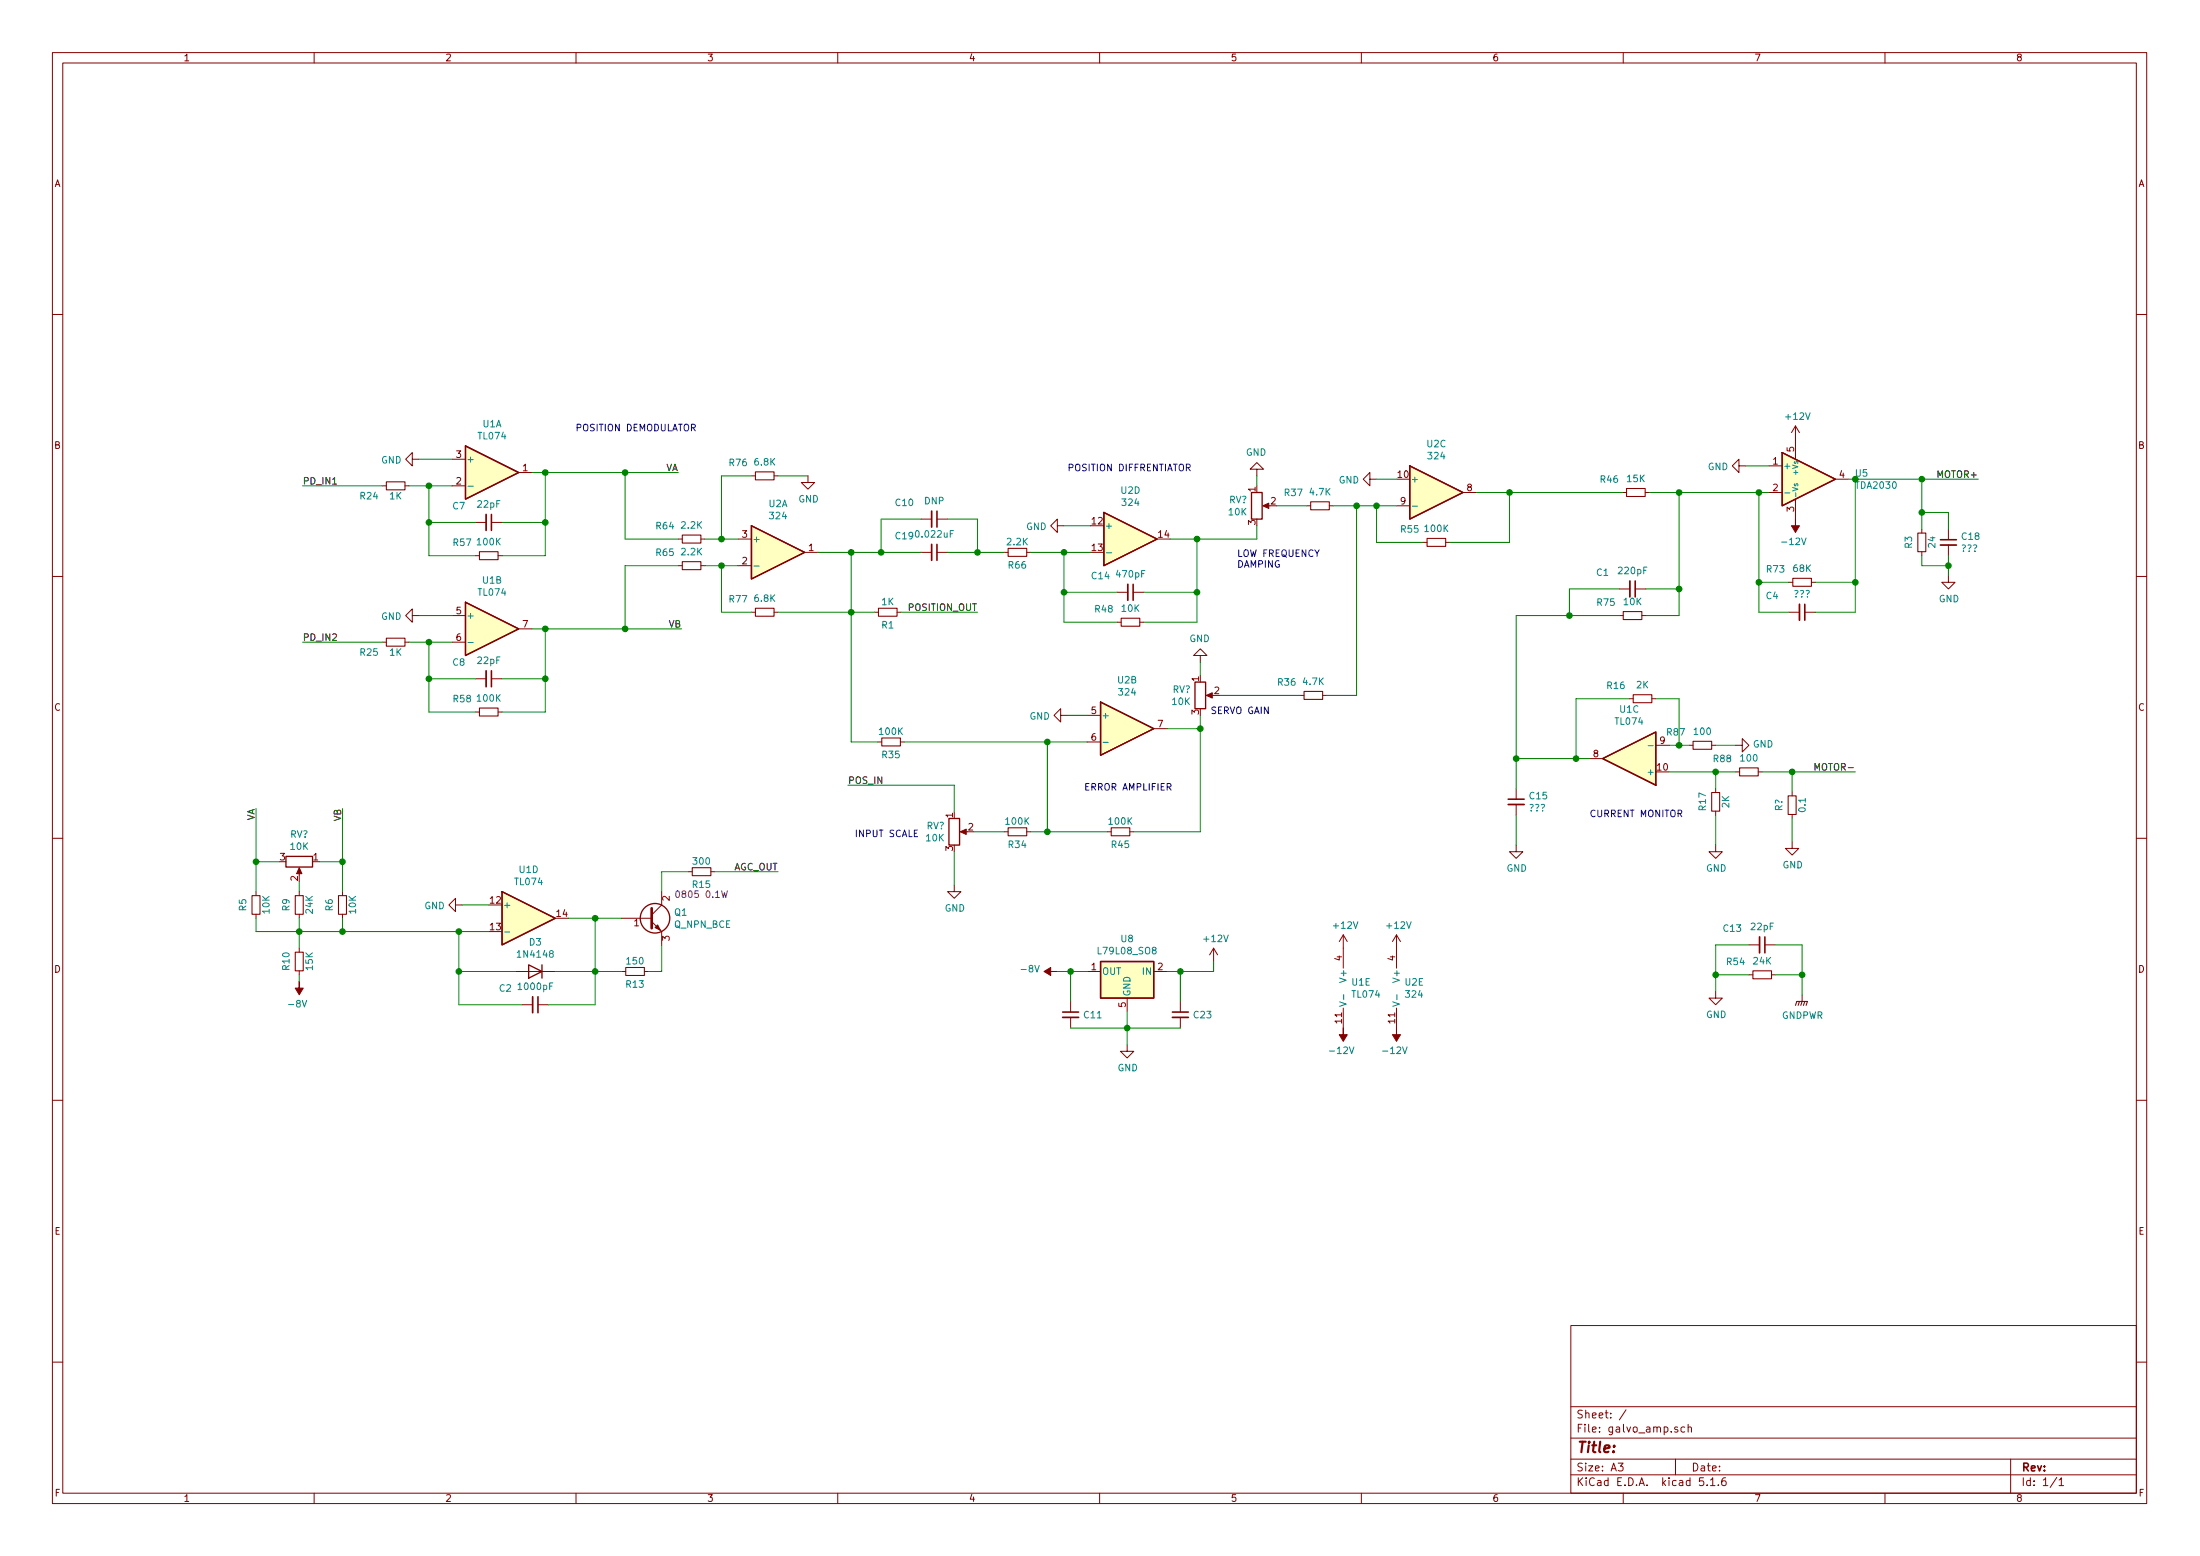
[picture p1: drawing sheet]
EESchema Schematic File Version 4
EELAYER 30 0
EELAYER END
$Descr A3 16535 11693
encoding utf-8
Sheet 1 1
Title ""
Date ""
Rev ""
Comp ""
Comment1 ""
Comment2 ""
Comment3 ""
Comment4 ""
$EndDescr
$Comp
L Amplifier_Operational:TL074 U1
U 2 1
P 3700 4725
F 0 "U1" H 3700 5092 50  0000 C CNN
F 1 "TL074" H 3700 5001 50  0000 C CNN
F 2 "" H 3650 4825 50  0001 C CNN
F 3 "http://www.ti.com/lit/ds/symlink/tl071.pdf" H 3750 4925 50  0001 C CNN
	2    3700 4725
	1    0    0    -1  
$EndComp
$Comp
L Amplifier_Operational:TL074 U1
U 3 1
P 12250 5700
F 0 "U1" H 12250 5333 50  0000 C CNN
F 1 "TL074" H 12250 5424 50  0000 C CNN
F 2 "" H 12200 5800 50  0001 C CNN
F 3 "http://www.ti.com/lit/ds/symlink/tl071.pdf" H 12300 5900 50  0001 C CNN
	3    12250 5700
	-1   0    0    1   
$EndComp
$Comp
L Amplifier_Operational:TL074 U1
U 4 1
P 3975 6900
F 0 "U1" H 3975 7267 50  0000 C CNN
F 1 "TL074" H 3975 7176 50  0000 C CNN
F 2 "" H 3925 7000 50  0001 C CNN
F 3 "http://www.ti.com/lit/ds/symlink/tl071.pdf" H 4025 7100 50  0001 C CNN
	4    3975 6900
	1    0    0    -1  
$EndComp
$Comp
L Amplifier_Operational:TL074 U1
U 5 1
P 10200 7425
F 0 "U1" H 10158 7471 50  0000 L CNN
F 1 "TL074" H 10158 7380 50  0000 L CNN
F 2 "" H 10150 7525 50  0001 C CNN
F 3 "http://www.ti.com/lit/ds/symlink/tl071.pdf" H 10250 7625 50  0001 C CNN
	5    10200 7425
	1    0    0    -1  
$EndComp
$Comp
L Device:R_Small R58
U 1 1
P 3675 5350
F 0 "R58" V 3575 5150 50  0000 C CNN
F 1 "100K" V 3570 5350 50  0000 C CNN
F 2 "" H 3675 5350 50  0001 C CNN
F 3 "~" H 3675 5350 50  0001 C CNN
	1    3675 5350
	0    1    1    0   
$EndComp
$Comp
L Device:C_Small C8
U 1 1
P 3675 5100
F 0 "C8" V 3550 4875 50  0000 C CNN
F 1 "22pF" V 3537 5100 50  0000 C CNN
F 2 "" H 3675 5100 50  0001 C CNN
F 3 "~" H 3675 5100 50  0001 C CNN
	1    3675 5100
	0    1    1    0   
$EndComp
Wire Wire Line
	4000 4725 4100 4725
Wire Wire Line
	3775 5100 4100 5100
Wire Wire Line
	4100 5100 4100 4725
Connection ~ 4100 4725
Wire Wire Line
	4100 4725 4700 4725
Wire Wire Line
	3775 5350 4100 5350
Wire Wire Line
	4100 5350 4100 5100
Connection ~ 4100 5100
Wire Wire Line
	3575 5350 3225 5350
Wire Wire Line
	3225 5350 3225 5100
Wire Wire Line
	3225 4825 3400 4825
Wire Wire Line
	3575 5100 3225 5100
Connection ~ 3225 5100
Wire Wire Line
	3225 5100 3225 4825
$Comp
L power:GND #PWR?
U 1 1
P 3150 4625
F 0 "#PWR?" H 3150 4375 50  0001 C CNN
F 1 "GND" V 3155 4497 50  0000 R CNN
F 2 "" H 3150 4625 50  0001 C CNN
F 3 "" H 3150 4625 50  0001 C CNN
	1    3150 4625
	0    1    1    0   
$EndComp
Wire Wire Line
	3400 4625 3150 4625
$Comp
L Device:R_Small R25
U 1 1
P 2975 4825
F 0 "R25" V 3050 4625 50  0000 C CNN
F 1 "1K" V 3050 4825 50  0000 C CNN
F 2 "" H 2975 4825 50  0001 C CNN
F 3 "~" H 2975 4825 50  0001 C CNN
	1    2975 4825
	0    1    1    0   
$EndComp
Wire Wire Line
	3075 4825 3225 4825
Connection ~ 3225 4825
Wire Wire Line
	2875 4825 2275 4825
Text Label 2275 4825 0    50   ~ 0
PD_IN2
Wire Wire Line
	4700 4250 4700 4725
Wire Wire Line
	5100 4250 4700 4250
Wire Wire Line
	4700 4050 5100 4050
Wire Wire Line
	4700 3550 4700 4050
Wire Wire Line
	5300 4050 5425 4050
$Comp
L Device:R_Small R65
U 1 1
P 5200 4250
F 0 "R65" V 5100 4050 50  0000 C CNN
F 1 "2.2K" V 5095 4250 50  0000 C CNN
F 2 "" H 5200 4250 50  0001 C CNN
F 3 "~" H 5200 4250 50  0001 C CNN
	1    5200 4250
	0    1    1    0   
$EndComp
$Comp
L Device:R_Small R64
U 1 1
P 5200 4050
F 0 "R64" V 5100 3850 50  0000 C CNN
F 1 "2.2K" V 5095 4050 50  0000 C CNN
F 2 "" H 5200 4050 50  0001 C CNN
F 3 "~" H 5200 4050 50  0001 C CNN
	1    5200 4050
	0    1    1    0   
$EndComp
$Comp
L Amplifier_Operational:TL074 U2
U 1 1
P 5850 4150
F 0 "U2" H 5850 4517 50  0000 C CNN
F 1 "324" H 5850 4426 50  0000 C CNN
F 2 "" H 5800 4250 50  0001 C CNN
F 3 "http://www.ti.com/lit/ds/symlink/tl071.pdf" H 5900 4350 50  0001 C CNN
	1    5850 4150
	1    0    0    -1  
$EndComp
Text Label 2275 3650 0    50   ~ 0
PD_IN1
Wire Wire Line
	2875 3650 2275 3650
Connection ~ 3225 3650
Wire Wire Line
	3075 3650 3225 3650
$Comp
L Device:R_Small R24
U 1 1
P 2975 3650
F 0 "R24" V 3050 3450 50  0000 C CNN
F 1 "1K" V 3050 3650 50  0000 C CNN
F 2 "" H 2975 3650 50  0001 C CNN
F 3 "~" H 2975 3650 50  0001 C CNN
	1    2975 3650
	0    1    1    0   
$EndComp
Wire Wire Line
	3400 3450 3150 3450
$Comp
L power:GND #PWR?
U 1 1
P 3150 3450
F 0 "#PWR?" H 3150 3200 50  0001 C CNN
F 1 "GND" V 3155 3322 50  0000 R CNN
F 2 "" H 3150 3450 50  0001 C CNN
F 3 "" H 3150 3450 50  0001 C CNN
	1    3150 3450
	0    1    1    0   
$EndComp
Wire Wire Line
	3225 3925 3225 3650
Connection ~ 3225 3925
Wire Wire Line
	3575 3925 3225 3925
Wire Wire Line
	3225 3650 3400 3650
Wire Wire Line
	3225 4175 3225 3925
Wire Wire Line
	3575 4175 3225 4175
Connection ~ 4100 3925
Wire Wire Line
	4100 4175 4100 3925
Wire Wire Line
	3775 4175 4100 4175
Wire Wire Line
	4100 3550 4700 3550
Connection ~ 4100 3550
Wire Wire Line
	4100 3925 4100 3550
Wire Wire Line
	3775 3925 4100 3925
Wire Wire Line
	4000 3550 4100 3550
$Comp
L Device:C_Small C7
U 1 1
P 3675 3925
F 0 "C7" V 3550 3700 50  0000 C CNN
F 1 "22pF" V 3537 3925 50  0000 C CNN
F 2 "" H 3675 3925 50  0001 C CNN
F 3 "~" H 3675 3925 50  0001 C CNN
	1    3675 3925
	0    1    1    0   
$EndComp
$Comp
L Device:R_Small R57
U 1 1
P 3675 4175
F 0 "R57" V 3575 3975 50  0000 C CNN
F 1 "100K" V 3570 4175 50  0000 C CNN
F 2 "" H 3675 4175 50  0001 C CNN
F 3 "~" H 3675 4175 50  0001 C CNN
	1    3675 4175
	0    1    1    0   
$EndComp
$Comp
L Amplifier_Operational:TL074 U1
U 1 1
P 3700 3550
F 0 "U1" H 3700 3917 50  0000 C CNN
F 1 "TL074" H 3700 3826 50  0000 C CNN
F 2 "" H 3650 3650 50  0001 C CNN
F 3 "http://www.ti.com/lit/ds/symlink/tl071.pdf" H 3750 3750 50  0001 C CNN
	1    3700 3550
	1    0    0    -1  
$EndComp
$Comp
L Device:R_Small R77
U 1 1
P 5750 4600
F 0 "R77" V 5650 4400 50  0000 C CNN
F 1 "6.8K" V 5645 4600 50  0000 C CNN
F 2 "" H 5750 4600 50  0001 C CNN
F 3 "~" H 5750 4600 50  0001 C CNN
	1    5750 4600
	0    1    1    0   
$EndComp
Wire Wire Line
	5650 4600 5425 4600
Wire Wire Line
	6400 4150 6150 4150
$Comp
L Device:R_Small R1
U 1 1
P 6675 4600
F 0 "R1" V 6575 4600 50  0000 C CNN
F 1 "1K" V 6750 4600 50  0000 C CNN
F 2 "" H 6675 4600 50  0001 C CNN
F 3 "~" H 6675 4600 50  0001 C CNN
	1    6675 4600
	0    -1   -1   0   
$EndComp
Wire Wire Line
	6775 4600 7350 4600
Text Label 7350 4600 2    50   ~ 0
POSITION_OUT
Wire Wire Line
	5300 4250 5425 4250
Wire Wire Line
	5850 4600 6400 4600
Wire Wire Line
	6400 4150 6400 4600
Connection ~ 6400 4600
Wire Wire Line
	6400 4600 6575 4600
Wire Wire Line
	5425 4600 5425 4250
Connection ~ 5425 4250
Wire Wire Line
	5425 4250 5550 4250
$Comp
L Device:R_Small R76
U 1 1
P 5750 3575
F 0 "R76" V 5650 3375 50  0000 C CNN
F 1 "6.8K" V 5645 3575 50  0000 C CNN
F 2 "" H 5750 3575 50  0001 C CNN
F 3 "~" H 5750 3575 50  0001 C CNN
	1    5750 3575
	0    1    1    0   
$EndComp
Wire Wire Line
	5650 3575 5425 3575
Wire Wire Line
	5425 3575 5425 4050
Connection ~ 5425 4050
Wire Wire Line
	5425 4050 5550 4050
$Comp
L power:GND #PWR?
U 1 1
P 6075 3575
F 0 "#PWR?" H 6075 3325 50  0001 C CNN
F 1 "GND" H 6080 3402 50  0000 C CNN
F 2 "" H 6075 3575 50  0001 C CNN
F 3 "" H 6075 3575 50  0001 C CNN
	1    6075 3575
	1    0    0    -1  
$EndComp
Wire Wire Line
	5850 3575 6075 3575
$Comp
L Device:C_Small C19
U 1 1
P 7025 4150
F 0 "C19" V 6900 3925 50  0000 C CNN
F 1 "0.022uF" V 6887 4150 50  0000 C CNN
F 2 "" H 7025 4150 50  0001 C CNN
F 3 "~" H 7025 4150 50  0001 C CNN
	1    7025 4150
	0    1    1    0   
$EndComp
Wire Wire Line
	6925 4150 6625 4150
Connection ~ 6400 4150
$Comp
L Device:C_Small C10
U 1 1
P 7025 3900
F 0 "C10" V 6900 3675 50  0000 C CNN
F 1 "DNP" V 6887 3900 50  0000 C CNN
F 2 "" H 7025 3900 50  0001 C CNN
F 3 "~" H 7025 3900 50  0001 C CNN
	1    7025 3900
	0    1    1    0   
$EndComp
Wire Wire Line
	6925 3900 6625 3900
Wire Wire Line
	6625 3900 6625 4150
Connection ~ 6625 4150
Wire Wire Line
	6625 4150 6400 4150
$Comp
L Device:R_Small R66
U 1 1
P 7650 4150
F 0 "R66" V 7550 4150 50  0000 C CNN
F 1 "2.2K" V 7725 4150 50  0000 C CNN
F 2 "" H 7650 4150 50  0001 C CNN
F 3 "~" H 7650 4150 50  0001 C CNN
	1    7650 4150
	0    -1   -1   0   
$EndComp
Wire Wire Line
	7125 4150 7350 4150
Wire Wire Line
	7750 4150 8000 4150
Wire Wire Line
	7125 3900 7350 3900
Wire Wire Line
	7350 3900 7350 4150
Connection ~ 7350 4150
Wire Wire Line
	7350 4150 7550 4150
$Comp
L Device:C_Small C14
U 1 1
P 8500 4450
F 0 "C14" V 8375 4225 50  0000 C CNN
F 1 "470pF" V 8362 4450 50  0000 C CNN
F 2 "" H 8500 4450 50  0001 C CNN
F 3 "~" H 8500 4450 50  0001 C CNN
	1    8500 4450
	0    1    1    0   
$EndComp
$Comp
L Device:R_Small R48
U 1 1
P 8500 4675
F 0 "R48" V 8400 4475 50  0000 C CNN
F 1 "10K" V 8395 4675 50  0000 C CNN
F 2 "" H 8500 4675 50  0001 C CNN
F 3 "~" H 8500 4675 50  0001 C CNN
	1    8500 4675
	0    1    1    0   
$EndComp
Wire Wire Line
	8000 4150 8000 4450
Wire Wire Line
	8000 4450 8400 4450
Connection ~ 8000 4150
Wire Wire Line
	8000 4150 8200 4150
Wire Wire Line
	8000 4450 8000 4675
Wire Wire Line
	8000 4675 8400 4675
Connection ~ 8000 4450
Wire Wire Line
	8800 4050 9000 4050
Wire Wire Line
	9000 4050 9000 4450
Wire Wire Line
	9000 4450 8600 4450
Wire Wire Line
	8600 4675 9000 4675
Wire Wire Line
	9000 4675 9000 4450
Connection ~ 9000 4450
$Comp
L power:GND #PWR?
U 1 1
P 8000 3950
F 0 "#PWR?" H 8000 3700 50  0001 C CNN
F 1 "GND" V 8005 3822 50  0000 R CNN
F 2 "" H 8000 3950 50  0001 C CNN
F 3 "" H 8000 3950 50  0001 C CNN
	1    8000 3950
	0    1    1    0   
$EndComp
Wire Wire Line
	8200 3950 8000 3950
$Comp
L Amplifier_Operational:TL074 U2
U 4 1
P 8500 4050
F 0 "U2" H 8500 4417 50  0000 C CNN
F 1 "324" H 8500 4326 50  0000 C CNN
F 2 "" H 8450 4150 50  0001 C CNN
F 3 "http://www.ti.com/lit/ds/symlink/tl071.pdf" H 8550 4250 50  0001 C CNN
	4    8500 4050
	1    0    0    -1  
$EndComp
$Comp
L Device:R_POT RV?
U 1 1
P 9450 3800
F 0 "RV?" H 9381 3846 50  0000 R CNN
F 1 "10K" H 9381 3755 50  0000 R CNN
F 2 "" H 9450 3800 50  0001 C CNN
F 3 "~" H 9450 3800 50  0001 C CNN
	1    9450 3800
	1    0    0    -1  
$EndComp
Wire Wire Line
	9000 4050 9450 4050
Wire Wire Line
	9450 4050 9450 3950
Connection ~ 9000 4050
Text Notes 9300 4275 0    50   ~ 0
LOW FREQUENCY\nDAMPING
$Comp
L power:GND #PWR?
U 1 1
P 9450 3575
F 0 "#PWR?" H 9450 3325 50  0001 C CNN
F 1 "GND" H 9455 3402 50  0000 C CNN
F 2 "" H 9450 3575 50  0001 C CNN
F 3 "" H 9450 3575 50  0001 C CNN
	1    9450 3575
	-1   0    0    1   
$EndComp
Wire Wire Line
	9450 3650 9450 3575
$Comp
L Device:R_Small R37
U 1 1
P 9925 3800
F 0 "R37" V 9825 3600 50  0000 C CNN
F 1 "4.7K" V 9820 3800 50  0000 C CNN
F 2 "" H 9925 3800 50  0001 C CNN
F 3 "~" H 9925 3800 50  0001 C CNN
	1    9925 3800
	0    1    1    0   
$EndComp
Wire Wire Line
	9600 3800 9825 3800
$Comp
L Amplifier_Operational:TL074 U2
U 3 1
P 10800 3700
F 0 "U2" H 10800 4067 50  0000 C CNN
F 1 "324" H 10800 3976 50  0000 C CNN
F 2 "" H 10750 3800 50  0001 C CNN
F 3 "http://www.ti.com/lit/ds/symlink/tl071.pdf" H 10850 3900 50  0001 C CNN
	3    10800 3700
	1    0    0    -1  
$EndComp
Wire Wire Line
	10025 3800 10200 3800
$Comp
L Device:R_Small R55
U 1 1
P 10800 4075
F 0 "R55" V 10700 3875 50  0000 C CNN
F 1 "100K" V 10695 4075 50  0000 C CNN
F 2 "" H 10800 4075 50  0001 C CNN
F 3 "~" H 10800 4075 50  0001 C CNN
	1    10800 4075
	0    1    1    0   
$EndComp
Wire Wire Line
	10350 3800 10350 4075
Wire Wire Line
	10350 4075 10700 4075
Connection ~ 10350 3800
Wire Wire Line
	10350 3800 10500 3800
Wire Wire Line
	10900 4075 11350 4075
Wire Wire Line
	11350 4075 11350 3700
Wire Wire Line
	11350 3700 11100 3700
$Comp
L power:GND #PWR?
U 1 1
P 10350 3600
F 0 "#PWR?" H 10350 3350 50  0001 C CNN
F 1 "GND" V 10355 3472 50  0000 R CNN
F 2 "" H 10350 3600 50  0001 C CNN
F 3 "" H 10350 3600 50  0001 C CNN
	1    10350 3600
	0    1    1    0   
$EndComp
Wire Wire Line
	10500 3600 10350 3600
$Comp
L Device:R_Small R46
U 1 1
P 12300 3700
F 0 "R46" V 12200 3500 50  0000 C CNN
F 1 "15K" V 12195 3700 50  0000 C CNN
F 2 "" H 12300 3700 50  0001 C CNN
F 3 "~" H 12300 3700 50  0001 C CNN
	1    12300 3700
	0    1    1    0   
$EndComp
Wire Wire Line
	11350 3700 12200 3700
Connection ~ 11350 3700
$Comp
L Amplifier_Operational:TL074 U2
U 2 1
P 8475 5475
F 0 "U2" H 8475 5842 50  0000 C CNN
F 1 "324" H 8475 5751 50  0000 C CNN
F 2 "" H 8425 5575 50  0001 C CNN
F 3 "http://www.ti.com/lit/ds/symlink/tl071.pdf" H 8525 5675 50  0001 C CNN
	2    8475 5475
	1    0    0    -1  
$EndComp
$Comp
L Device:R_Small R35
U 1 1
P 6700 5575
F 0 "R35" V 6600 5575 50  0000 C CNN
F 1 "100K" V 6775 5575 50  0000 C CNN
F 2 "" H 6700 5575 50  0001 C CNN
F 3 "~" H 6700 5575 50  0001 C CNN
	1    6700 5575
	0    -1   -1   0   
$EndComp
Wire Wire Line
	8175 5575 7875 5575
Wire Wire Line
	6400 4600 6400 5575
Wire Wire Line
	6400 5575 6600 5575
$Comp
L power:GND #PWR?
U 1 1
P 8025 5375
F 0 "#PWR?" H 8025 5125 50  0001 C CNN
F 1 "GND" V 8030 5247 50  0000 R CNN
F 2 "" H 8025 5375 50  0001 C CNN
F 3 "" H 8025 5375 50  0001 C CNN
	1    8025 5375
	0    1    1    0   
$EndComp
Wire Wire Line
	8025 5375 8175 5375
Text Notes 4325 3250 0    50   ~ 0
POSITION DEMODULATOR
$Comp
L Device:R_POT RV?
U 1 1
P 7175 6250
F 0 "RV?" H 7106 6296 50  0000 R CNN
F 1 "10K" H 7106 6205 50  0000 R CNN
F 2 "" H 7175 6250 50  0001 C CNN
F 3 "~" H 7175 6250 50  0001 C CNN
	1    7175 6250
	1    0    0    -1  
$EndComp
$Comp
L power:GND #PWR?
U 1 1
P 7175 6650
F 0 "#PWR?" H 7175 6400 50  0001 C CNN
F 1 "GND" H 7180 6477 50  0000 C CNN
F 2 "" H 7175 6650 50  0001 C CNN
F 3 "" H 7175 6650 50  0001 C CNN
	1    7175 6650
	1    0    0    -1  
$EndComp
Wire Wire Line
	7175 6400 7175 6650
Wire Wire Line
	7175 6100 7175 5900
Wire Wire Line
	7175 5900 6375 5900
Text Label 6375 5900 0    50   ~ 0
POS_IN
$Comp
L Device:R_Small R34
U 1 1
P 7650 6250
F 0 "R34" V 7550 6250 50  0000 C CNN
F 1 "100K" V 7725 6250 50  0000 C CNN
F 2 "" H 7650 6250 50  0001 C CNN
F 3 "~" H 7650 6250 50  0001 C CNN
	1    7650 6250
	0    -1   -1   0   
$EndComp
Text Notes 6425 6300 0    50   ~ 0
INPUT SCALE
Wire Wire Line
	7325 6250 7550 6250
Wire Wire Line
	7750 6250 7875 6250
Wire Wire Line
	7875 6250 7875 5575
Connection ~ 7875 5575
Wire Wire Line
	7875 5575 6800 5575
$Comp
L Device:R_Small R45
U 1 1
P 8425 6250
F 0 "R45" V 8325 6250 50  0000 C CNN
F 1 "100K" V 8500 6250 50  0000 C CNN
F 2 "" H 8425 6250 50  0001 C CNN
F 3 "~" H 8425 6250 50  0001 C CNN
	1    8425 6250
	0    -1   -1   0   
$EndComp
Wire Wire Line
	7875 6250 8325 6250
Connection ~ 7875 6250
Wire Wire Line
	8525 6250 9025 6250
Wire Wire Line
	9025 6250 9025 5475
Wire Wire Line
	9025 5475 8775 5475
$Comp
L Device:R_POT RV?
U 1 1
P 9025 5225
F 0 "RV?" H 8956 5271 50  0000 R CNN
F 1 "10K" H 8956 5180 50  0000 R CNN
F 2 "" H 9025 5225 50  0001 C CNN
F 3 "~" H 9025 5225 50  0001 C CNN
	1    9025 5225
	1    0    0    -1  
$EndComp
Wire Wire Line
	9025 5375 9025 5475
Connection ~ 9025 5475
Text Notes 9100 5375 0    50   ~ 0
SERVO GAIN
Text Notes 8025 3550 0    50   ~ 0
POSITION DIFFRENTIATOR
Text Notes 8150 5950 0    50   ~ 0
ERROR AMPLIFIER
$Comp
L power:GND #PWR?
U 1 1
P 9025 4975
F 0 "#PWR?" H 9025 4725 50  0001 C CNN
F 1 "GND" H 9030 4802 50  0000 C CNN
F 2 "" H 9025 4975 50  0001 C CNN
F 3 "" H 9025 4975 50  0001 C CNN
	1    9025 4975
	-1   0    0    1   
$EndComp
Wire Wire Line
	9025 4975 9025 5075
$Comp
L Device:R_Small R36
U 1 1
P 9875 5225
F 0 "R36" V 9775 5025 50  0000 C CNN
F 1 "4.7K" V 9770 5225 50  0000 C CNN
F 2 "" H 9875 5225 50  0001 C CNN
F 3 "~" H 9875 5225 50  0001 C CNN
	1    9875 5225
	0    1    1    0   
$EndComp
Wire Wire Line
	9175 5225 9775 5225
Wire Wire Line
	9975 5225 10200 5225
Wire Wire Line
	10200 5225 10200 3800
Connection ~ 10200 3800
Wire Wire Line
	10200 3800 10350 3800
$Comp
L Device:C_Small C1
U 1 1
P 12275 4425
F 0 "C1" V 12150 4200 50  0000 C CNN
F 1 "220pF" V 12137 4425 50  0000 C CNN
F 2 "" H 12275 4425 50  0001 C CNN
F 3 "~" H 12275 4425 50  0001 C CNN
	1    12275 4425
	0    1    1    0   
$EndComp
$Comp
L Device:R_Small R75
U 1 1
P 12275 4625
F 0 "R75" V 12175 4425 50  0000 C CNN
F 1 "10K" V 12170 4625 50  0000 C CNN
F 2 "" H 12275 4625 50  0001 C CNN
F 3 "~" H 12275 4625 50  0001 C CNN
	1    12275 4625
	0    1    1    0   
$EndComp
Wire Wire Line
	12400 3700 12625 3700
Wire Wire Line
	12625 3700 12625 4425
Wire Wire Line
	12625 4625 12375 4625
Connection ~ 12625 3700
Wire Wire Line
	12375 4425 12625 4425
Connection ~ 12625 4425
Wire Wire Line
	12625 4425 12625 4625
Wire Wire Line
	12175 4425 11800 4425
Wire Wire Line
	11800 4425 11800 4625
Wire Wire Line
	11800 4625 12175 4625
Wire Wire Line
	11800 4625 11400 4625
Connection ~ 11800 4625
Wire Wire Line
	13950 5800 13475 5800
Text Label 13950 5800 2    50   ~ 0
MOTOR-
$Comp
L Device:R_Small R?
U 1 1
P 13475 6050
F 0 "R?" V 13375 6050 50  0000 C CNN
F 1 "0.1" V 13550 6050 50  0000 C CNN
F 2 "" H 13475 6050 50  0001 C CNN
F 3 "~" H 13475 6050 50  0001 C CNN
	1    13475 6050
	1    0    0    -1  
$EndComp
Wire Wire Line
	13475 5950 13475 5800
Connection ~ 13475 5800
Wire Wire Line
	13475 5800 13250 5800
$Comp
L power:GND #PWR?
U 1 1
P 13475 6325
F 0 "#PWR?" H 13475 6075 50  0001 C CNN
F 1 "GND" H 13480 6152 50  0000 C CNN
F 2 "" H 13475 6325 50  0001 C CNN
F 3 "" H 13475 6325 50  0001 C CNN
	1    13475 6325
	1    0    0    -1  
$EndComp
Wire Wire Line
	13475 6150 13475 6325
$Comp
L Device:R_Small R88
U 1 1
P 13150 5800
F 0 "R88" V 13050 5600 50  0000 C CNN
F 1 "100" V 13045 5800 50  0000 C CNN
F 2 "" H 13150 5800 50  0001 C CNN
F 3 "~" H 13150 5800 50  0001 C CNN
	1    13150 5800
	0    1    1    0   
$EndComp
$Comp
L Device:R_Small R17
U 1 1
P 12900 6025
F 0 "R17" V 12800 6025 50  0000 C CNN
F 1 "2K" V 12975 6025 50  0000 C CNN
F 2 "" H 12900 6025 50  0001 C CNN
F 3 "~" H 12900 6025 50  0001 C CNN
	1    12900 6025
	1    0    0    -1  
$EndComp
Wire Wire Line
	12900 5800 12900 5925
$Comp
L power:GND #PWR?
U 1 1
P 12900 6350
F 0 "#PWR?" H 12900 6100 50  0001 C CNN
F 1 "GND" H 12905 6177 50  0000 C CNN
F 2 "" H 12900 6350 50  0001 C CNN
F 3 "" H 12900 6350 50  0001 C CNN
	1    12900 6350
	1    0    0    -1  
$EndComp
Wire Wire Line
	12900 6125 12900 6350
Wire Wire Line
	12900 5800 12550 5800
Wire Wire Line
	12900 5800 13050 5800
Connection ~ 12900 5800
$Comp
L Device:R_Small R87
U 1 1
P 12800 5600
F 0 "R87" V 12700 5400 50  0000 C CNN
F 1 "100" V 12695 5600 50  0000 C CNN
F 2 "" H 12800 5600 50  0001 C CNN
F 3 "~" H 12800 5600 50  0001 C CNN
	1    12800 5600
	0    1    1    0   
$EndComp
$Comp
L power:GND #PWR?
U 1 1
P 13050 5600
F 0 "#PWR?" H 13050 5350 50  0001 C CNN
F 1 "GND" V 13055 5472 50  0000 R CNN
F 2 "" H 13050 5600 50  0001 C CNN
F 3 "" H 13050 5600 50  0001 C CNN
	1    13050 5600
	0    -1   -1   0   
$EndComp
Wire Wire Line
	12550 5600 12625 5600
Wire Wire Line
	12900 5600 13050 5600
$Comp
L Device:R_Small R16
U 1 1
P 12350 5250
F 0 "R16" V 12250 5050 50  0000 C CNN
F 1 "2K" V 12245 5250 50  0000 C CNN
F 2 "" H 12350 5250 50  0001 C CNN
F 3 "~" H 12350 5250 50  0001 C CNN
	1    12350 5250
	0    1    1    0   
$EndComp
Wire Wire Line
	12625 5600 12625 5250
Wire Wire Line
	12625 5250 12450 5250
Connection ~ 12625 5600
Wire Wire Line
	12625 5600 12700 5600
Wire Wire Line
	12250 5250 11850 5250
Wire Wire Line
	11850 5250 11850 5700
Wire Wire Line
	11850 5700 11950 5700
Wire Wire Line
	11850 5700 11400 5700
Wire Wire Line
	11400 4625 11400 5700
Connection ~ 11850 5700
Text Notes 11950 6150 0    50   ~ 0
CURRENT MONITOR
$Comp
L power:GND #PWR?
U 1 1
P 12900 7450
F 0 "#PWR?" H 12900 7200 50  0001 C CNN
F 1 "GND" H 12905 7277 50  0000 C CNN
F 2 "" H 12900 7450 50  0001 C CNN
F 3 "" H 12900 7450 50  0001 C CNN
	1    12900 7450
	1    0    0    -1  
$EndComp
$Comp
L Device:R_Small R54
U 1 1
P 13250 7325
F 0 "R54" V 13150 7125 50  0000 C CNN
F 1 "24K" V 13145 7325 50  0000 C CNN
F 2 "" H 13250 7325 50  0001 C CNN
F 3 "~" H 13250 7325 50  0001 C CNN
	1    13250 7325
	0    1    1    0   
$EndComp
$Comp
L Device:C_Small C13
U 1 1
P 13250 7100
F 0 "C13" V 13125 6875 50  0000 C CNN
F 1 "22pF" V 13112 7100 50  0000 C CNN
F 2 "" H 13250 7100 50  0001 C CNN
F 3 "~" H 13250 7100 50  0001 C CNN
	1    13250 7100
	0    1    1    0   
$EndComp
Wire Wire Line
	13150 7100 12900 7100
Wire Wire Line
	12900 7100 12900 7325
Wire Wire Line
	13150 7325 12900 7325
Connection ~ 12900 7325
Wire Wire Line
	12900 7325 12900 7450
$Comp
L power:GNDPWR #PWR?
U 1 1
P 13550 7475
F 0 "#PWR?" H 13550 7275 50  0001 C CNN
F 1 "GNDPWR" H 13554 7321 50  0000 C CNN
F 2 "" H 13550 7425 50  0001 C CNN
F 3 "" H 13550 7425 50  0001 C CNN
	1    13550 7475
	1    0    0    -1  
$EndComp
Wire Wire Line
	13350 7100 13550 7100
Wire Wire Line
	13550 7100 13550 7325
Wire Wire Line
	13350 7325 13550 7325
Connection ~ 13550 7325
Wire Wire Line
	13550 7325 13550 7475
$Comp
L Device:C_Small C15
U 1 1
P 11400 6025
F 0 "C15" H 11492 6071 50  0000 L CNN
F 1 "???" H 11492 5980 50  0000 L CNN
F 2 "" H 11400 6025 50  0001 C CNN
F 3 "~" H 11400 6025 50  0001 C CNN
	1    11400 6025
	1    0    0    -1  
$EndComp
Wire Wire Line
	11400 5700 11400 5925
Connection ~ 11400 5700
$Comp
L power:GND #PWR?
U 1 1
P 11400 6350
F 0 "#PWR?" H 11400 6100 50  0001 C CNN
F 1 "GND" H 11405 6177 50  0000 C CNN
F 2 "" H 11400 6350 50  0001 C CNN
F 3 "" H 11400 6350 50  0001 C CNN
	1    11400 6350
	1    0    0    -1  
$EndComp
Wire Wire Line
	11400 6125 11400 6350
$Comp
L Diode:1N4148 D3
U 1 1
P 4025 7300
F 0 "D3" H 4025 7083 50  0000 C CNN
F 1 "1N4148" H 4025 7174 50  0000 C CNN
F 2 "Diode_THT:D_DO-35_SOD27_P7.62mm_Horizontal" H 4025 7125 50  0001 C CNN
F 3 "https://assets.nexperia.com/documents/data-sheet/1N4148_1N4448.pdf" H 4025 7300 50  0001 C CNN
	1    4025 7300
	-1   0    0    1   
$EndComp
$Comp
L Device:C_Small C2
U 1 1
P 4025 7550
F 0 "C2" V 3900 7325 50  0000 C CNN
F 1 "1000pF" V 3887 7550 50  0000 C CNN
F 2 "" H 4025 7550 50  0001 C CNN
F 3 "~" H 4025 7550 50  0001 C CNN
	1    4025 7550
	0    1    1    0   
$EndComp
Wire Wire Line
	4275 6900 4475 6900
Wire Wire Line
	4475 6900 4475 7300
Wire Wire Line
	4475 7300 4175 7300
Wire Wire Line
	4475 7300 4475 7550
Wire Wire Line
	4475 7550 4125 7550
Connection ~ 4475 7300
Wire Wire Line
	3875 7300 3450 7300
Wire Wire Line
	3450 7300 3450 7000
Wire Wire Line
	3450 7000 3675 7000
Wire Wire Line
	3925 7550 3450 7550
Wire Wire Line
	3450 7550 3450 7300
Connection ~ 3450 7300
$Comp
L Device:Q_NPN_BCE Q1
U 1 1
P 4875 6900
F 0 "Q1" H 5066 6946 50  0000 L CNN
F 1 "Q_NPN_BCE" H 5066 6855 50  0000 L CNN
F 2 "" H 5075 7000 50  0001 C CNN
F 3 "~" H 4875 6900 50  0001 C CNN
	1    4875 6900
	1    0    0    -1  
$EndComp
Wire Wire Line
	4475 6900 4675 6900
Connection ~ 4475 6900
$Comp
L Device:R_Small R13
U 1 1
P 4775 7300
F 0 "R13" V 4675 7300 50  0000 C CNN
F 1 "150" V 4850 7300 50  0000 C CNN
F 2 "" H 4775 7300 50  0001 C CNN
F 3 "~" H 4775 7300 50  0001 C CNN
	1    4775 7300
	0    -1   -1   0   
$EndComp
Wire Wire Line
	4675 7300 4475 7300
Wire Wire Line
	4875 7300 4975 7300
Wire Wire Line
	4975 7300 4975 7100
$Comp
L Device:R_Small R15
U 1 1
P 5275 6550
F 0 "R15" V 5175 6550 50  0000 C CNN
F 1 "300" V 5350 6550 50  0000 C CNN
F 2 "" H 5275 6550 50  0001 C CNN
F 3 "~" H 5275 6550 50  0001 C CNN
F 4 "0805 0.1W" V 5100 6550 50  0000 C CNN "Note"
	1    5275 6550
	0    -1   -1   0   
$EndComp
Wire Wire Line
	5375 6550 5850 6550
Text Label 5850 6550 2    50   ~ 0
AGC_OUT
Wire Wire Line
	5175 6550 4975 6550
Wire Wire Line
	4975 6550 4975 6700
$Comp
L power:GND #PWR?
U 1 1
P 3475 6800
F 0 "#PWR?" H 3475 6550 50  0001 C CNN
F 1 "GND" V 3480 6672 50  0000 R CNN
F 2 "" H 3475 6800 50  0001 C CNN
F 3 "" H 3475 6800 50  0001 C CNN
	1    3475 6800
	0    1    1    0   
$EndComp
Wire Wire Line
	3675 6800 3475 6800
Wire Wire Line
	4700 3550 5100 3550
Connection ~ 4700 3550
Wire Wire Line
	4700 4725 5125 4725
Connection ~ 4700 4725
Text Label 5100 3550 2    50   ~ 0
VA
Text Label 5125 4725 2    50   ~ 0
VB
$Comp
L Device:R_POT RV?
U 1 1
P 2250 6475
F 0 "RV?" V 2043 6475 50  0000 C CNN
F 1 "10K" V 2134 6475 50  0000 C CNN
F 2 "" H 2250 6475 50  0001 C CNN
F 3 "~" H 2250 6475 50  0001 C CNN
	1    2250 6475
	0    1    1    0   
$EndComp
$Comp
L Device:R_Small R9
U 1 1
P 2250 6800
F 0 "R9" V 2150 6800 50  0000 C CNN
F 1 "24K" V 2325 6800 50  0000 C CNN
F 2 "" H 2250 6800 50  0001 C CNN
F 3 "~" H 2250 6800 50  0001 C CNN
	1    2250 6800
	1    0    0    -1  
$EndComp
Wire Wire Line
	2250 6625 2250 6700
Wire Wire Line
	3450 7000 2575 7000
Wire Wire Line
	2250 7000 2250 6900
Connection ~ 3450 7000
$Comp
L Device:R_Small R6
U 1 1
P 2575 6800
F 0 "R6" V 2475 6800 50  0000 C CNN
F 1 "10K" V 2650 6800 50  0000 C CNN
F 2 "" H 2575 6800 50  0001 C CNN
F 3 "~" H 2575 6800 50  0001 C CNN
	1    2575 6800
	1    0    0    -1  
$EndComp
$Comp
L Device:R_Small R5
U 1 1
P 1925 6800
F 0 "R5" V 1825 6800 50  0000 C CNN
F 1 "10K" V 2000 6800 50  0000 C CNN
F 2 "" H 1925 6800 50  0001 C CNN
F 3 "~" H 1925 6800 50  0001 C CNN
	1    1925 6800
	1    0    0    -1  
$EndComp
Wire Wire Line
	2400 6475 2575 6475
Wire Wire Line
	2575 6475 2575 6700
Wire Wire Line
	2575 6900 2575 7000
Connection ~ 2575 7000
Wire Wire Line
	2575 7000 2250 7000
Wire Wire Line
	2100 6475 1925 6475
Wire Wire Line
	1925 6475 1925 6700
Wire Wire Line
	1925 6475 1925 6075
Connection ~ 1925 6475
Wire Wire Line
	2575 6475 2575 6075
Connection ~ 2575 6475
Wire Wire Line
	2250 7000 1925 7000
Wire Wire Line
	1925 7000 1925 6900
Connection ~ 2250 7000
Text Label 1925 6075 3    50   ~ 0
VA
Text Label 2575 6075 3    50   ~ 0
VB
$Comp
L Device:R_Small R10
U 1 1
P 2250 7225
F 0 "R10" V 2150 7225 50  0000 C CNN
F 1 "15K" V 2325 7225 50  0000 C CNN
F 2 "" H 2250 7225 50  0001 C CNN
F 3 "~" H 2250 7225 50  0001 C CNN
	1    2250 7225
	1    0    0    -1  
$EndComp
Wire Wire Line
	2250 7125 2250 7000
Wire Wire Line
	2250 7325 2250 7375
$Comp
L power:-8V #PWR?
U 1 1
P 2250 7375
F 0 "#PWR?" H 2250 7475 50  0001 C CNN
F 1 "-8V" H 2265 7548 50  0000 C CNN
F 2 "" H 2250 7375 50  0001 C CNN
F 3 "" H 2250 7375 50  0001 C CNN
	1    2250 7375
	-1   0    0    1   
$EndComp
$Comp
L Regulator_Linear:L79L08_SO8 U8
U 1 1
P 8475 7300
F 0 "U8" H 8475 7058 50  0000 C CNN
F 1 "L79L08_SO8" H 8475 7149 50  0000 C CNN
F 2 "Package_SO:SOIC-8_3.9x4.9mm_P1.27mm" H 8475 7100 50  0001 C CIN
F 3 "http://www.farnell.com/datasheets/1827870.pdf" H 8475 7350 50  0001 C CNN
	1    8475 7300
	-1   0    0    1   
$EndComp
$Comp
L power:-8V #PWR?
U 1 1
P 7950 7300
F 0 "#PWR?" H 7950 7400 50  0001 C CNN
F 1 "-8V" V 7965 7428 50  0000 L CNN
F 2 "" H 7950 7300 50  0001 C CNN
F 3 "" H 7950 7300 50  0001 C CNN
	1    7950 7300
	0    -1   -1   0   
$EndComp
$Comp
L Device:C_Small C11
U 1 1
P 8050 7625
F 0 "C11" H 8142 7625 50  0000 L CNN
F 1 "???" H 8142 7580 50  0001 L CNN
F 2 "" H 8050 7625 50  0001 C CNN
F 3 "~" H 8050 7625 50  0001 C CNN
	1    8050 7625
	1    0    0    -1  
$EndComp
$Comp
L power:GND #PWR?
U 1 1
P 8475 7850
F 0 "#PWR?" H 8475 7600 50  0001 C CNN
F 1 "GND" H 8480 7677 50  0000 C CNN
F 2 "" H 8475 7850 50  0001 C CNN
F 3 "" H 8475 7850 50  0001 C CNN
	1    8475 7850
	1    0    0    -1  
$EndComp
$Comp
L Device:C_Small C23
U 1 1
P 8875 7625
F 0 "C23" H 8967 7625 50  0000 L CNN
F 1 "???" H 8967 7580 50  0001 L CNN
F 2 "" H 8875 7625 50  0001 C CNN
F 3 "~" H 8875 7625 50  0001 C CNN
	1    8875 7625
	1    0    0    -1  
$EndComp
Wire Wire Line
	8475 7600 8475 7725
Wire Wire Line
	8050 7725 8475 7725
Connection ~ 8475 7725
Wire Wire Line
	8475 7725 8475 7850
Wire Wire Line
	8175 7300 8050 7300
Wire Wire Line
	8050 7300 8050 7525
Connection ~ 8050 7300
Wire Wire Line
	8050 7300 7950 7300
Wire Wire Line
	8775 7300 8875 7300
Wire Wire Line
	8875 7300 8875 7525
Wire Wire Line
	8875 7725 8475 7725
$Comp
L power:+12V #PWR?
U 1 1
P 9125 7225
F 0 "#PWR?" H 9125 7075 50  0001 C CNN
F 1 "+12V" H 9140 7398 50  0000 C CNN
F 2 "" H 9125 7225 50  0001 C CNN
F 3 "" H 9125 7225 50  0001 C CNN
	1    9125 7225
	1    0    0    -1  
$EndComp
Wire Wire Line
	9125 7225 9125 7300
Wire Wire Line
	9125 7300 8875 7300
Connection ~ 8875 7300
$Comp
L Amplifier_Operational:TL074 U2
U 5 1
P 10600 7425
F 0 "U2" H 10558 7471 50  0000 L CNN
F 1 "324" H 10558 7380 50  0000 L CNN
F 2 "" H 10550 7525 50  0001 C CNN
F 3 "http://www.ti.com/lit/ds/symlink/tl071.pdf" H 10650 7625 50  0001 C CNN
	5    10600 7425
	1    0    0    -1  
$EndComp
$Comp
L power:+12V #PWR?
U 1 1
P 10100 7125
F 0 "#PWR?" H 10100 6975 50  0001 C CNN
F 1 "+12V" H 10115 7298 50  0000 C CNN
F 2 "" H 10100 7125 50  0001 C CNN
F 3 "" H 10100 7125 50  0001 C CNN
	1    10100 7125
	1    0    0    -1  
$EndComp
$Comp
L power:+12V #PWR?
U 1 1
P 10500 7125
F 0 "#PWR?" H 10500 6975 50  0001 C CNN
F 1 "+12V" H 10515 7298 50  0000 C CNN
F 2 "" H 10500 7125 50  0001 C CNN
F 3 "" H 10500 7125 50  0001 C CNN
	1    10500 7125
	1    0    0    -1  
$EndComp
$Comp
L power:-12V #PWR?
U 1 1
P 10100 7725
F 0 "#PWR?" H 10100 7825 50  0001 C CNN
F 1 "-12V" H 10115 7898 50  0000 C CNN
F 2 "" H 10100 7725 50  0001 C CNN
F 3 "" H 10100 7725 50  0001 C CNN
	1    10100 7725
	-1   0    0    1   
$EndComp
$Comp
L power:-12V #PWR?
U 1 1
P 10500 7725
F 0 "#PWR?" H 10500 7825 50  0001 C CNN
F 1 "-12V" H 10515 7898 50  0000 C CNN
F 2 "" H 10500 7725 50  0001 C CNN
F 3 "" H 10500 7725 50  0001 C CNN
	1    10500 7725
	-1   0    0    1   
$EndComp
$Comp
L Amplifier_Audio:TDA2030 U5
U 1 1
P 13600 3600
F 0 "U5" H 13944 3646 50  0000 L CNN
F 1 "TDA2030" H 13944 3555 50  0000 L CNN
F 2 "Package_TO_SOT_THT:TO-220-5_P3.4x3.7mm_StaggerOdd_Lead3.8mm_Vertical" H 13600 3600 50  0001 C CIN
F 3 "http://www.st.com/resource/en/datasheet/cd00000128.pdf" H 13600 3600 50  0001 C CNN
	1    13600 3600
	1    0    0    -1  
$EndComp
Wire Wire Line
	12625 3700 13225 3700
$Comp
L power:GND #PWR?
U 1 1
P 13125 3500
F 0 "#PWR?" H 13125 3250 50  0001 C CNN
F 1 "GND" V 13130 3372 50  0000 R CNN
F 2 "" H 13125 3500 50  0001 C CNN
F 3 "" H 13125 3500 50  0001 C CNN
	1    13125 3500
	0    1    1    0   
$EndComp
Wire Wire Line
	13300 3500 13125 3500
$Comp
L power:+12V #PWR?
U 1 1
P 13500 3300
F 0 "#PWR?" H 13500 3150 50  0001 C CNN
F 1 "+12V" H 13515 3473 50  0000 C CNN
F 2 "" H 13500 3300 50  0001 C CNN
F 3 "" H 13500 3300 50  0001 C CNN
	1    13500 3300
	1    0    0    -1  
$EndComp
$Comp
L power:-12V #PWR?
U 1 1
P 13500 3900
F 0 "#PWR?" H 13500 4000 50  0001 C CNN
F 1 "-12V" H 13515 4073 50  0000 C CNN
F 2 "" H 13500 3900 50  0001 C CNN
F 3 "" H 13500 3900 50  0001 C CNN
	1    13500 3900
	-1   0    0    1   
$EndComp
$Comp
L Device:R_Small R73
U 1 1
P 13550 4375
F 0 "R73" V 13450 4175 50  0000 C CNN
F 1 "68K" V 13445 4375 50  0000 C CNN
F 2 "" H 13550 4375 50  0001 C CNN
F 3 "~" H 13550 4375 50  0001 C CNN
	1    13550 4375
	0    1    1    0   
$EndComp
$Comp
L Device:C_Small C4
U 1 1
P 13550 4600
F 0 "C4" V 13425 4375 50  0000 C CNN
F 1 "???" V 13412 4600 50  0000 C CNN
F 2 "" H 13550 4600 50  0001 C CNN
F 3 "~" H 13550 4600 50  0001 C CNN
	1    13550 4600
	0    1    1    0   
$EndComp
Wire Wire Line
	13450 4375 13225 4375
Wire Wire Line
	13225 4375 13225 3700
Connection ~ 13225 3700
Wire Wire Line
	13225 3700 13300 3700
Wire Wire Line
	13225 4375 13225 4600
Wire Wire Line
	13225 4600 13450 4600
Connection ~ 13225 4375
Wire Wire Line
	13650 4375 13950 4375
Wire Wire Line
	13950 4375 13950 3600
Wire Wire Line
	13950 3600 13900 3600
Wire Wire Line
	13950 4375 13950 4600
Wire Wire Line
	13950 4600 13650 4600
Connection ~ 13950 4375
Wire Wire Line
	13950 3600 14450 3600
Connection ~ 13950 3600
Text Label 14875 3600 2    50   ~ 0
MOTOR+
$Comp
L Device:C_Small C18
U 1 1
P 14650 4075
F 0 "C18" H 14742 4121 50  0000 L CNN
F 1 "???" H 14742 4030 50  0000 L CNN
F 2 "" H 14650 4075 50  0001 C CNN
F 3 "~" H 14650 4075 50  0001 C CNN
	1    14650 4075
	1    0    0    -1  
$EndComp
$Comp
L Device:R_Small R3
U 1 1
P 14450 4075
F 0 "R3" V 14350 4075 50  0000 C CNN
F 1 "24" V 14525 4075 50  0000 C CNN
F 2 "" H 14450 4075 50  0001 C CNN
F 3 "~" H 14450 4075 50  0001 C CNN
	1    14450 4075
	1    0    0    -1  
$EndComp
Wire Wire Line
	14450 3975 14450 3850
Connection ~ 14450 3600
Wire Wire Line
	14450 3600 14875 3600
Wire Wire Line
	14650 3975 14650 3850
Wire Wire Line
	14650 3850 14450 3850
Connection ~ 14450 3850
Wire Wire Line
	14450 3850 14450 3600
Wire Wire Line
	14450 4175 14450 4250
Wire Wire Line
	14450 4250 14650 4250
Wire Wire Line
	14650 4250 14650 4175
$Comp
L power:GND #PWR?
U 1 1
P 14650 4325
F 0 "#PWR?" H 14650 4075 50  0001 C CNN
F 1 "GND" H 14655 4152 50  0000 C CNN
F 2 "" H 14650 4325 50  0001 C CNN
F 3 "" H 14650 4325 50  0001 C CNN
	1    14650 4325
	1    0    0    -1  
$EndComp
Wire Wire Line
	14650 4250 14650 4325
Connection ~ 14650 4250
$EndSCHEMATC
